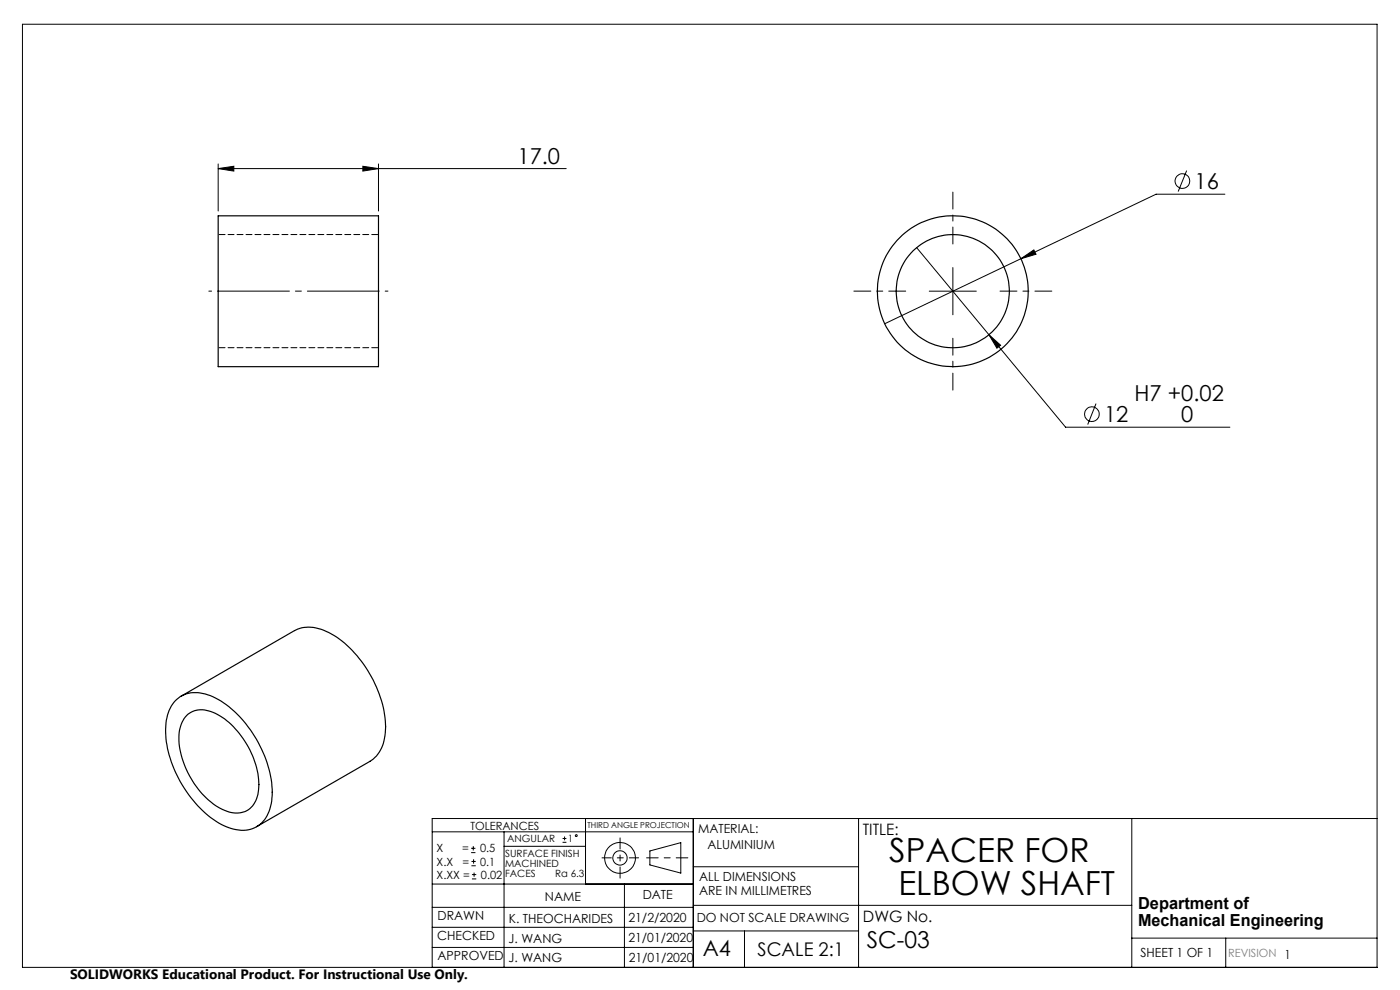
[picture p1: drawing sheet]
<svg xmlns="http://www.w3.org/2000/svg" width="297mm" height="210mm" viewBox="0 0 297 210" stroke-linecap="round" stroke-linejoin="round" font-family="sans-serif">
<g fill="none" stroke="#000" stroke-width=".21">
<path d="M4.8 5.1h287.3v200.1h-287.3zM46.3 35.8l3.3-.5v1zM46.3 34.8v10M46.3 35.8h73.8M77 35.3l3.3 .5-3.3 .5zM80.3 34.8v10M251.7 36.2l-1.8 4.4M194.5 52.5l15.3 18.5M202.1 56.8v10M216.6 54.9l2.7-1.9 .5 .9zM259.9 41.2h-14.6l-57.6 27.5M197.1 61.8h10"/>
<path d="M209.8 71l2.5 2.2-.8 .7zM209.8 71l16.3 19.6h34.8M232.5 85.6l-1.7 4.5M91.7 176.5h55.4M99.9 179.9h1M100.4 179.5v.9M106.9 176.5v28.7M106.9 179.5h17.3M119.3 178.7h.9M119.3 177.9h.9M119.8 177.4v.9M124.2 173.6v13.9"/>
<path d="M147.1 173.6v31.6M182.1 173.6v31.6M240.1 173.6v31.6M292.1 173.6h-200.4v31.6M91.7 196.7h55.4M91.7 192.5h55.4M91.7 187.5h55.4M99.9 180.9h1M100 183.6h.9M100 182.7h.9M100.1 186.4h.9M100.1 185.5h.9"/>
<path d="M100.5 182.3v.9M100.6 185.1v.9M132.5 187.5v17.7M137.9 180.5l6.5-1.8v6.5l-6.5-1.7zM147.1 183.9h35M147.1 197.5h35M147.1 192h93M157.9 197.5v7.7M240.1 199h52M260 199v6.2M91.7 201h55.4"/>
<circle cx="250.9" cy="38.4" r="1.55"/>
<circle cx="231.6" cy="87.8" r="1.56"/>
<circle cx="122.2" cy="177.3" r=".2"/>
<circle cx="131.5" cy="182" r="1.52"/>
<circle cx="131.5" cy="182" r="3.3"/>
</g>
<path d="M145.9 182h-8.7" fill="none" stroke="#000" stroke-width=".21" stroke-dasharray="15.2 1.3 1.3 1.3" stroke-dashoffset="12.8"/>
<path d="M131.5 177.7v8.6" fill="none" stroke="#000" stroke-width=".21" stroke-dasharray="15.2 1.3 1.3 1.3" stroke-dashoffset="12.9"/>
<path d="M127.7 182h7.8" fill="none" stroke="#000" stroke-width=".21" stroke-dasharray="15.2 1.3 1.3 1.3" stroke-dashoffset="13.3"/>
<path d="M44.3 61.8h38" fill="none" stroke="#000" stroke-width=".21" stroke-dasharray="15.2 1.3 1.3 1.3" stroke-dashoffset="-1.9"/>
<path d="M202.1 51.8v-11M192.1 61.8h-11M202.1 71.8v11M212.1 61.8h11" fill="none" stroke="#000" stroke-width=".21" stroke-dasharray="15.2 1.3 1.3 1.3" stroke-dashoffset="11.6"/>
<g fill="#000">
<path d="M77 35.3l3.3 .5-3.3 .5zM46.3 35.8l3.3-.5v1z"/>
<path d="M216.6 54.9l3.2-1-.5-.9zM209.8 71l1.7 2.9 .8-.7z"/>
</g>
<g fill="none" stroke="#000" stroke-width=".25">
<path d="M46.3 45.8h34v32h-34zM37.2 148.6a6.3 6.3 0 0 1 6.9-1.2 21 21 0 0 1 10.7 10.1 20.8 20.8 0 0 1 2.7 13 6.3 6.3 0 0 1-5.3 5.6 12 12 0 0 1-8.7-3.6 25.6 25.6 0 0 1-8.4-17.2 9.2 9.2 0 0 1 2.1-6.7zM38.5 147.7l24-13.9a8 8 0 0 1 7.8 .7 25 25 0 0 1 11.5 19 8.8 8.8 0 0 1-2.6 7.5l-24.8 14.4M39.6 151.8a4.9 4.9 0 0 1 5.6-.7 17.6 17.6 0 0 1 8.8 10.5 10.6 10.6 0 0 1-.2 9 4.8 4.8 0 0 1-6.1 1.3 17.6 17.6 0 0 1-9.1-11.1 9.7 9.7 0 0 1 .7-8.7z"/>
<circle cx="202.1" cy="61.8" r="12"/>
<circle cx="202.1" cy="61.8" r="16"/>
</g>
<path d="M80.3 49.8h-34M46.3 73.8h34" fill="none" stroke="#000" stroke-width=".21" stroke-dasharray="1.3 .6" stroke-dashoffset="-.2"/>
<g font-size="7.1">
<text x="188.7" y="182.8">SPACER FOR</text>
<text x="190.6" y="189.9">ELBOW SHAFT</text>
</g>
<text font-size="4.9" x="183.9" y="201">SC-03</text>
<g font-size="4.7">
<text x="109.8" y="34.7">17.0</text>
<text x="253.4" y="40.1">16</text>
<text x="234.2" y="89.5">12</text>
<text x="240.7" y="85.1">H7 +0.02</text>
<text x="250.6" y="89.6">0</text>
<text x="149.1" y="202.9">A4</text>
</g>
<text font-size="4" x="160.7" y="202.8">SCALE 2:1</text>
<g font-size="3.5">
<text x="241.4" y="192.8">Department of</text>
<text x="241.4" y="196.3">Mechanical Engineering</text>
</g>
<g font-size="3.3">
<text x="183" y="177.2">TITLE:</text>
<text x="183.1" y="195.7">DWG No.</text>
</g>
<text font-size="2.9" x="14.9" y="207.6">SOLIDWORKS Educational Product. For Instructional Use Only.</text>
<g font-size="2.7">
<text x="148.1" y="176.7">MATERIAL:</text>
<text x="150.1" y="180.1">ALUMINIUM</text>
<text x="115.6" y="191">NAME</text>
<text x="136.3" y="190.8">DATE</text>
<text x="148.3" y="186.8">ALL DIMENSIONS</text>
<text x="148.3" y="189.8">ARE IN MILLIMETRES</text>
<text x="92.8" y="195.2">DRAWN</text>
<text x="107.9" y="195.7">K. THEOCHARIDES</text>
<text x="133.3" y="195.6">21/2/2020</text>
<text x="147.8" y="195.7">DO NOT SCALE DRAWING</text>
<text x="92.8" y="199.3">CHECKED</text>
<text x="92.8" y="203.6">APPROVED</text>
<text x="107.9" y="199.9">J. WANG</text>
<text x="133.3" y="199.8">21/01/2020</text>
<text x="242" y="203">SHEET 1 OF 1</text>
<text x="107.9" y="204.1">J. WANG</text>
<text x="133.4" y="204">21/01/2020</text>
</g>
<g font-size="2.4">
<text x="99.8" y="176">TOLERANCES</text>
<text x="92.6" y="180.8">X</text>
<text x="92.6" y="183.6">X.X</text>
<text x="98" y="180.8">=</text>
<text x="98.1" y="183.6">=</text>
<text x="101.8" y="180.8">0.5</text>
<text x="101.9" y="183.6">0.1</text>
<text x="92.6" y="186.4">X.XX =</text>
<text x="102" y="186.4">0.02</text>
</g>
<text font-size="2.4" fill="#808080" x="260.6" y="203">REVISION 1</text>
<g font-size="2.1">
<text x="107.6" y="178.6">ANGULAR</text>
<text x="120.5" y="178.6">1</text>
<text x="107.2" y="181.8">SURFACE FINISH</text>
<text x="107.2" y="183.9">MACHINED</text>
<text x="107.2" y="186">FACES</text>
<text x="117.8" y="186">Ra 6.3</text>
</g>
<text font-size="1.7" x="124.6" y="175.7">THIRD ANGLE PROJECTION</text>
</svg>
